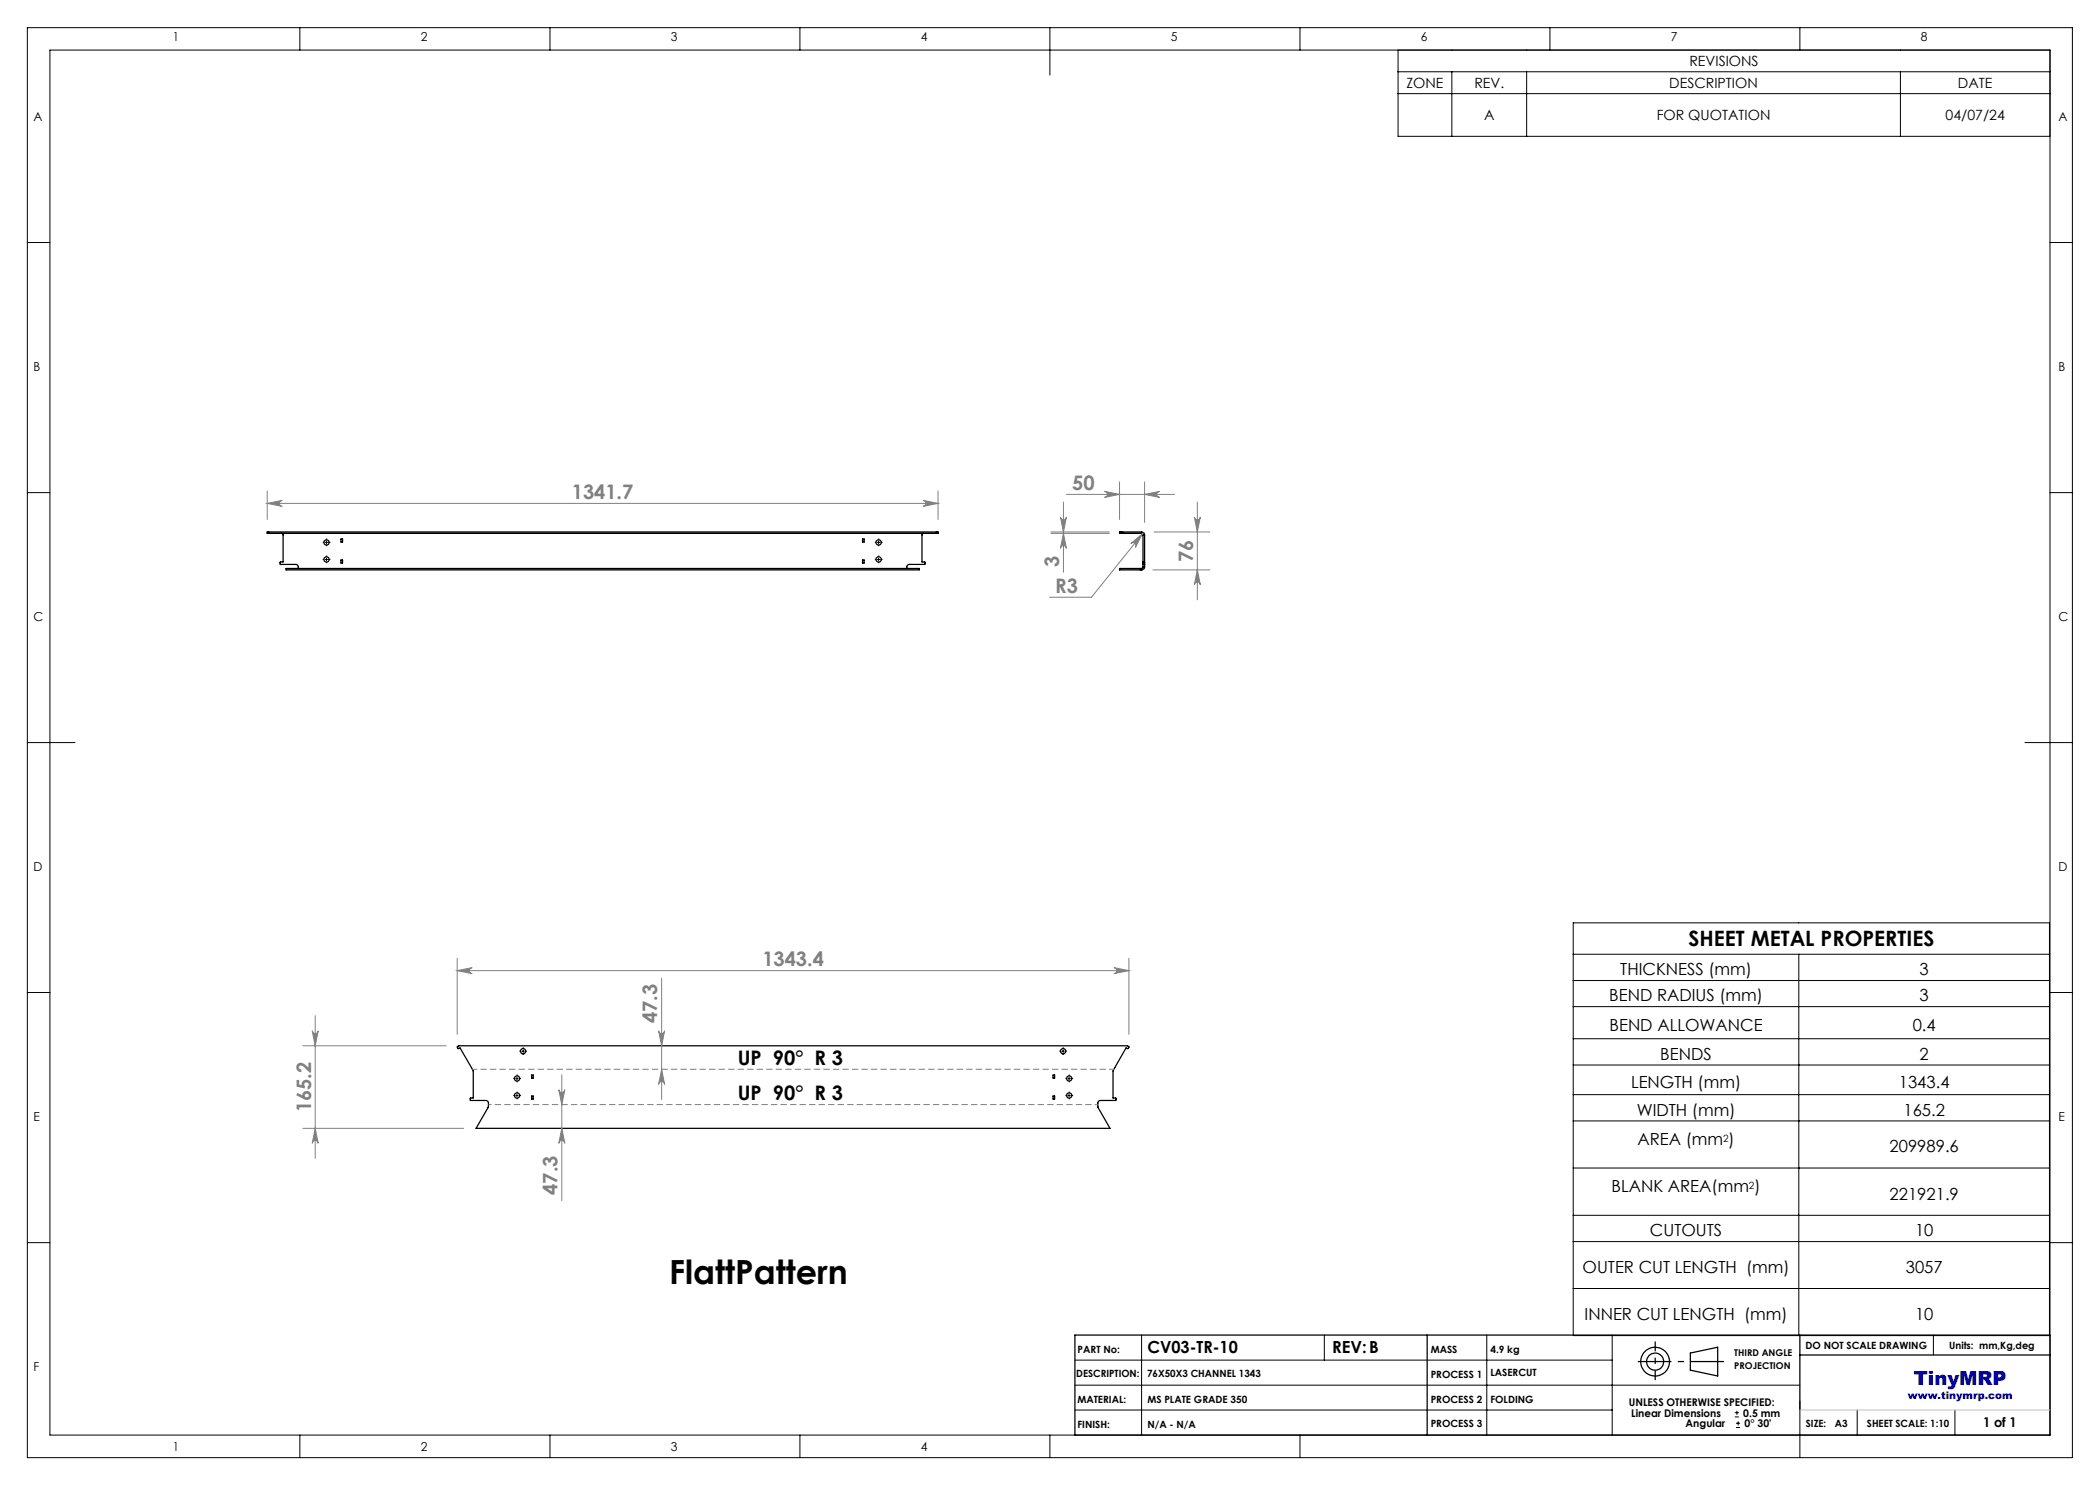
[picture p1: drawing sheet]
<svg xmlns="http://www.w3.org/2000/svg" width="420mm" height="297mm" viewBox="0 0 420 297" stroke-linecap="round" stroke-linejoin="round" font-family="sans-serif">
<g fill="none" stroke="#000" stroke-width=".25">
<path d="M53.4 106.4h134.2v.3h-134.2zM53.7 106.4v.3M56.3 106.7l.3 .2v5.5h-.5l-.1 .4 3.3 .1 .3 .2 .1 .6M57.2 113.7h126.6v.3h-126.6zM68.2 107.8h.3v.6h-.3zM68.2 112h.3v.6h-.3zM172.5 107.8h.3v.6h-.3zM172.5 112h.3v.6h-.3zM184.7 106.7l-.3 .2v5.5h.6v.5h-3.2l-.4 .2v.6M187.3 106.4v.3M224.1 106.4h.1M224.1 106.7h.1"/>
<path d="M224.1 106.4h-.2v.3h.2M224.1 106.4v.3M224.2 106.7h4.1M224.2 106.4h4.1M224.2 106.4v.3M224.5 106.4v.3zM228.1 114h.2M228.1 113.7h.2M228.1 113.7h-4.2v.3h4.2M228.1 113.7v.3M228.3 106.7l.3 .3M228.3 106.4l.4 .1 .2 .5"/>
<path d="M228.3 106.4v.3M228.3 113.7v.3M228.6 112.4v.1M228.6 112.5v.3M228.6 112.8v.1M228.6 112.9v.5M228.6 113.4l-.3 .3M228.6 112.4h.3M228.6 112.9h.3M228.6 112.5h.3M228.6 112.8h.3M228.6 107h.3"/>
<path d="M228.6 107v5.4M228.6 113.4h.3M228.9 112.4v.1M228.9 112.8v.1M228.9 112.9v.5M228.9 113.4a.6 .6 0 0 1-.6 .6M228.9 107v5.4M228.9 112.5v.3M91.5 209.3l.3-.1h133.7l.3 .2-.2 .3-.4-.1-2.6 4.6v5.4h.5l.1 .4-3.1 .1-.4 .1-.1 .3v.9l2.4 4.3h-126.8l2.5-4.3v-.9l-.2-.3-.3-.1h-3.1v-.5h.6v-5.4l-2.7-4.6-.4 .1zM106.3 215h.3v.6h-.3zM106.3 219.2h.3v.6h-.3zM210.6 215h.3v.6h-.3z"/>
<path d="M210.6 219.2h.3v.6h-.3zM215 267h195v20h-195zM285.4 267v20M338.1 270.6l5.4-1.2v5.8l-5.4-1.2zM360 267v15M360 271h50"/>
<circle cx="65.3" cy="111.9" r=".52"/>
<circle cx="65.3" cy="108.5" r=".51"/>
<circle cx="175.7" cy="111.9" r=".52"/>
<circle cx="175.7" cy="108.5" r=".51"/>
<circle cx="103.4" cy="219.1" r=".52"/>
<circle cx="103.4" cy="215.7" r=".51"/>
<circle cx="104.6" cy="210.3" r=".53"/>
<circle cx="212.6" cy="210.2" r=".54"/>
<circle cx="213.8" cy="219.1" r=".52"/>
<circle cx="213.8" cy="215.7" r=".51"/>
<circle cx="331" cy="272.3" r="2.87"/>
<circle cx="331" cy="272.3" r="1.72"/>
</g>
<g fill="none" stroke="#000" stroke-width=".2">
<path d="M5.5 5.5h409v286h-409zM10 10h400v277h-400zM60 5.5v4.5M110 5.5v4.5M160 5.5v4.5M210 5.5v9.5M260 5.5v4.5M279.6 10v17.3h130.4M279.6 14.4h130.4M279.6 18.7h130.4M290.4 14.4v12.9M305.3 14.4v12.9"/>
<path d="M310 5.5v4.5M360 5.5v4.5M380.1 14.4v12.9M5.5 48.5h4.5M410 48.5h4.5M5.5 98.5h4.5M410 98.5h4.5M65.1 108.5h.4M65.1 111.9h.4M65.3 108.2v.6M65.3 111.7v.4M175.5 108.5h.5"/>
<path d="M175.5 111.9h.5M175.7 108.2v.6M175.7 111.7v.4M5.5 148.5h9.5M405 148.5h9.5M5.5 198.5h4.5M314.6 184.6h95.3v82.5h-95.3zM314.6 190.8h95.3M314.6 196.1h95.3M359.8 190.8v76.3M410 198.5h4.5M103.2 215.7h.4"/>
<path d="M103.2 219.1h.4M103.4 215.4v.6M103.4 218.9v.5M104.4 210.3h.5M104.6 210v.5M212.4 210.3h.5M212.6 210v.5M213.6 215.7h.5M213.6 219.1h.5M213.8 215.4v.6M213.8 218.9v.5M314.6 201.3h95.3"/>
<path d="M314.6 207.7h95.3M314.6 213h95.3M314.6 218.9h95.3M314.6 224.2h95.3M314.6 233.6h95.3M5.5 248.5h4.5M314.6 243.1h95.3M314.6 248.3h95.3M314.6 257.7h95.3M410 248.5h4.5M215 277h145M215 272h107.4"/>
<path d="M228.3 267v20M264.9 267v5M297.4 267v20M322.4 267v20M386.7 267v4M60 287v4.5M110 287v4.5M160 287v4.5M210 287v4.5M215 282h107.4M260 287v4.5M347 283.4h.8"/>
<path d="M347 282.5h.8M347.2 285.5h.8M347.2 284.7h.8M347.4 282.1v.9M347.6 284.3v.8M360 280.2v11.3M371.4 282v5M391 282v5"/>
</g>
<g fill="none" stroke="#808080" stroke-width=".2">
<path d="M53.4 98.2v5.7M187.6 98.2v5.7M213.3 98.9h21.6M220.9 98.3l3 .6-3 .6a.6 .6 0 0 0 .6-.6 .6 .6 0 0 0-.6-.6zM223.9 96.4v7.5M228.9 98.9l3-.6a.6 .6 0 0 0-.6 .6 .6 .6 0 0 0 .6 .6zM228.9 96.4v8.1M53.4 100.7l3-.6a.6 .6 0 0 0-.5 .6 .6 .6 0 0 0 .5 .6zM53.4 100.7h134.2M184.6 100.1l3 .6-3 .6a.6 .6 0 0 0 .6-.6 .6 .6 0 0 0-.6-.6zM210.2 106.4h11.7M210.2 106.7h11.7"/>
<path d="M212.1 103.4a.6 .6 0 0 0 .6 .6 .6 .6 0 0 0 .6-.6l-.6 3zM212.7 106.7l.6 3a.6 .6 0 0 0-.6-.6 .6 .6 0 0 0-.6 .6zM212.7 100.4v14M226.2 108.7l2.3-2-1.4 2.8a.59 .59 0 0 0-.1-.8 .59 .59 0 0 0-.8 0zM228.5 106.7l-10.2 12.7h-8.4M230.6 114h11.4M230.8 106.4h11.2M238.9 103.4a.6 .6 0 0 0 .6 .6 .6 .6 0 0 0 .6-.6l-.6 3zM239.5 114l.6 3a.6 .6 0 0 0-.6-.6 .6 .6 0 0 0-.6 .6zM239.5 100.4v19.6M91.4 194.1l3-.6a.6 .6 0 0 0-.5 .6 .6 .6 0 0 0 .5 .6zM91.4 191.7v15.2"/>
<path d="M91.4 194.1h134.4M132.3 195.6v24.3M222.8 193.5l3 .6-3 .6a.6 .6 0 0 0 .6-.6 .6 .6 0 0 0-.6-.6zM225.8 191.7v15.2M60.6 209.2h28.7M62.4 206.2a.6 .6 0 0 0 .6 .5 .6 .6 0 0 0 .6-.5l-.6 3zM63 203.1v28.6M111.8 217.9a.6 .6 0 0 0 .6 .6 .6 .6 0 0 0 .6-.6l-.6 3zM112.4 214.9v25.2M131.7 206.2a.6 .6 0 0 0 .6 .5 .6 .6 0 0 0 .6-.5l-.6 3zM132.3 213.9l.6 3a.6 .6 0 0 0-.6-.6 .6 .6 0 0 0-.6 .6zM60.6 225.7h32.1"/>
<path d="M63 225.7l.6 3a.6 .6 0 0 0-.6-.6 .6 .6 0 0 0-.6 .6zM112.4 225.7l.6 3a.6 .6 0 0 0-.6-.6 .6 .6 0 0 0-.6 .6z"/>
</g>
<g fill="none" stroke="#000" stroke-width=".2" stroke-dasharray="15.2 1.3 1.3 1.3" stroke-linecap="butt">
<path d="M64.8 108.5h-.3M64.8 111.9h-.3M65.3 108v-.3M65.3 109v.2M65.3 111.4v-.3M65.3 112.4v.2M65.8 108.5h.3M65.8 111.9h.3M175.2 108.5h-.2M175.2 111.9h-.2M175.7 108v-.3M175.7 109v.2"/>
<path d="M175.7 111.4v-.3M175.7 112.4v.2M176.2 108.5h.3M176.2 111.9h.3M102.9 215.7h-.2M102.9 219.1h-.2M103.4 215.2v-.3M103.4 216.2v.3M103.4 218.6v-.3M103.4 219.6v.3M103.9 215.7h.3M103.9 219.1h.3"/>
<path d="M104.1 210.2h-.2M104.6 209.7v-.2M104.6 210.7v.3M105.1 210.2h.3M212.1 210.2h-.2M212.6 209.7v-.2M212.6 210.7v.3M213.1 210.2h.3M213.4 215.7h-.3M213.4 219.1h-.3M213.8 215.2v-.3M213.8 216.2v.3"/>
<path d="M213.8 218.6v-.3M213.8 219.6v.3M214.4 215.7h.2M214.4 219.1h.2"/>
</g>
<path d="M327.6 272.3h17.2" fill="none" stroke="#000" stroke-width=".25" stroke-dasharray="15.2 1.3 1.3 1.3" stroke-dashoffset="8.5" stroke-linecap="butt"/>
<path d="M331 268.3v7.7" fill="none" stroke="#000" stroke-width=".25" stroke-dasharray="15.2 1.3 1.3 1.3" stroke-dashoffset="13.3" stroke-linecap="butt"/>
<path d="M94.5 213.9h128.3" fill="none" stroke="#808080" stroke-width=".2" stroke-dasharray="1.3 .6" stroke-dashoffset=".3" stroke-linecap="butt"/>
<path d="M219.6 220.9h-121.9" fill="none" stroke="#808080" stroke-width=".2" stroke-dasharray="1.3 .6" stroke-dashoffset=".7" stroke-linecap="butt"/>
<path d="M360 282h50" fill="none" stroke="#c0c0c0" stroke-width=".2"/>
<g fill="#808080">
<path d="M91.4 194.1l3-.6a.6 .6 0 0 0-.5 .6 .6 .6 0 0 0 .5 .6zM222.8 193.5l3 .6-3 .6a.6 .6 0 0 0 .6-.6 .6 .6 0 0 0-.6-.6zM220.9 98.3l3 .6-3 .6a.6 .6 0 0 0 .6-.6 .6 .6 0 0 0-.6-.6zM228.9 98.9l3-.6a.6 .6 0 0 0-.6 .6 .6 .6 0 0 0 .6 .6zM226.2 108.7a.59 .59 0 0 1 .8-.1 .59 .59 0 0 1 .1 .9l1.4-2.8z"/>
<path d="M132.3 213.9l.6 3a.6 .6 0 0 0-.6-.6 .6 .6 0 0 0-.6 .6zM131.7 206.2a.6 .6 0 0 0 .6 .5 .6 .6 0 0 0 .6-.5l-.6 3z"/>
<path d="M62.4 206.2a.6 .6 0 0 0 .6 .5 .6 .6 0 0 0 .6-.5l-.6 3zM63 225.7l.6 3a.6 .6 0 0 0-.6-.6 .6 .6 0 0 0-.6 .6zM111.8 217.9a.6 .6 0 0 0 .6 .6 .6 .6 0 0 0 .6-.6l-.6 3zM112.4 225.7l.6 3a.6 .6 0 0 0-.6-.6 .6 .6 0 0 0-.6 .6zM238.9 103.4a.6 .6 0 0 0 .6 .6 .6 .6 0 0 0 .6-.6l-.6 3zM239.5 114l.6 3a.6 .6 0 0 0-.6-.6 .6 .6 0 0 0-.6 .6zM212.1 103.4a.6 .6 0 0 0 .6 .6 .6 .6 0 0 0 .6-.6l-.6 3zM212.7 106.7l.6 3a.6 .6 0 0 0-.6-.6 .6 .6 0 0 0-.6 .6z"/>
<path d="M53.4 100.7l3-.6a.6 .6 0 0 0-.5 .6 .6 .6 0 0 0 .5 .6zM184.6 100.1l3 .6-3 .6a.6 .6 0 0 0 .6-.6 .6 .6 0 0 0-.6-.6z"/>
</g>
<text font-size="6.7" x="133.9" y="256.8">FlattPattern</text>
<text font-size="4.2" x="337.7" y="189.2">SHEET METAL PROPERTIES</text>
<g font-size="4" fill="#808080">
<text x="114.4" y="99.8">1341.7</text>
<text x="214.4" y="98">50</text>
<text x="211.8" y="113.3" transform="rotate(-90 211.8 113.3)">3</text>
<text x="238.6" y="112.4" transform="rotate(-90 238.6 112.4)">76</text>
<text x="211" y="118.6">R3</text>
<text x="152.5" y="193.3">1343.4</text>
<text x="131.5" y="204.6" transform="rotate(-90 131.5 204.6)">47.3</text>
<text x="62.2" y="222.4" transform="rotate(-90 62.2 222.4)">165.2</text>
<text x="111.5" y="239" transform="rotate(-90 111.5 239)">47.3</text>
</g>
<g font-size="4">
<text x="147.6" y="213">UP 90° R 3</text>
<text x="147.6" y="220">UP 90° R 3</text>
</g>
<text font-size="3.9" fill="#0000a0" x="382.8" y="277">TinyMRP</text>
<g font-size="3.3">
<text x="324.1" y="195">THICKNESS (mm)</text>
<text x="383.9" y="195">3</text>
<text x="321.8" y="200.3">BEND RADIUS (mm)</text>
<text x="383.9" y="200.3">3</text>
<text x="321.9" y="206.1">BEND ALLOWANCE</text>
<text x="382.5" y="206.1">0.4</text>
<text x="332.1" y="211.9">BENDS</text>
<text x="383.9" y="211.9">2</text>
<text x="326.2" y="217.5">LENGTH (mm)</text>
<text x="379.8" y="217.5">1343.4</text>
<text x="327.3" y="223.1">WIDTH (mm)</text>
<text x="380.7" y="223.1">165.2</text>
<text x="327.5" y="229">AREA (mm )</text>
<text x="377.9" y="230.5">209989.6</text>
<text x="322.3" y="238.5">BLANK AREA(mm )</text>
<text x="377.9" y="239.9">221921.9</text>
<text x="330" y="247.3">CUTOUTS</text>
<text x="383" y="247.3">10</text>
<text x="316.5" y="254.6">OUTER CUT LENGTH (mm)</text>
<text x="381.2" y="254.6">3057</text>
<text x="316.9" y="264">INNER CUT LENGTH (mm)</text>
<text x="383" y="264">10</text>
<text x="229.5" y="270.6">CV03-TR-10</text>
<text x="266.4" y="270.7">REV:B</text>
</g>
<g font-size="2.8">
<text x="281.3" y="17.6">ZONE</text>
<text x="294.9" y="17.6">REV.</text>
<text x="333.9" y="17.6">DESCRIPTION</text>
<text x="337.9" y="13.2">REVISIONS</text>
<text x="391.6" y="17.6">DATE</text>
<text x="296.8" y="24">A</text>
<text x="331.3" y="24">FOR QUOTATION</text>
<text x="389.1" y="24">04/07/24</text>
</g>
<text font-size="2.7" x="396.6" y="285.4">1 of 1</text>
<g font-size="2.5">
<text x="34.6" y="8.2">1</text>
<text x="84.2" y="8.2">2</text>
<text x="134.2" y="8.2">3</text>
<text x="184.2" y="8.2">4</text>
<text x="234.2" y="8.2">5</text>
<text x="284.2" y="8.2">6</text>
<text x="334.2" y="8.2">7</text>
<text x="384.2" y="8.2">8</text>
<text x="6.7" y="24.2">A</text>
<text x="411.7" y="24.2">A</text>
<text x="6.7" y="74.2">B</text>
<text x="411.7" y="74.2">B</text>
<text x="6.7" y="124.2">C</text>
<text x="411.7" y="124.2">C</text>
<text x="6.7" y="174.2">D</text>
<text x="411.7" y="174.2">D</text>
<text x="6.7" y="224.2">E</text>
<text x="411.7" y="224.2">E</text>
<text x="6.7" y="274.2">F</text>
<text x="34.6" y="290.2">1</text>
<text x="84.2" y="290.2">2</text>
<text x="134.2" y="290.2">3</text>
<text x="184.2" y="290.2">4</text>
</g>
<g font-size="2.1">
<text x="325.8" y="281.2">UNLESS OTHERWISE SPECIFIED:</text>
<text x="326.2" y="283.4">Linear Dimensions</text>
<text x="337.1" y="285.5">Angular</text>
<text x="348.7" y="283.4">0.5 mm</text>
<text x="348.9" y="285.5">0° 30'</text>
</g>
<text font-size="2.1" fill="#0000a0" x="381.6" y="279.9">www.tinymrp.com</text>
<g font-size="2">
<text x="344.6" y="228.3">2</text>
<text x="349.8" y="237.8">2</text>
<text x="361.1" y="269.9">DO NOT SCALE DRAWING</text>
<text x="389.8" y="269.8">Units: mm,Kg,deg</text>
<text x="215.3" y="275.4">DESCRIPTION:</text>
<text x="215.5" y="270.7">PART No:</text>
<text x="229.4" y="275.4">76X50X3 CHANNEL 1343</text>
<text x="286.1" y="270.6">MASS</text>
<text x="286.1" y="275.6">PROCESS 1</text>
<text x="298.1" y="270.6">4.9 kg</text>
<text x="298.1" y="275.3">LASERCUT</text>
<text x="215.5" y="280.6">MATERIAL:</text>
<text x="229.5" y="280.6">MS PLATE GRADE 350</text>
<text x="286.1" y="280.6">PROCESS 2</text>
<text x="298.1" y="280.6">FOLDING</text>
<text x="215.5" y="285.6">FINISH:</text>
<text x="229.5" y="285.6">N/A - N/A</text>
<text x="286.1" y="285.4">PROCESS 3</text>
<text x="361.2" y="285.4">SIZE:</text>
<text x="367" y="285.4">A3</text>
<text x="373.4" y="285.4">SHEET SCALE: 1:10</text>
</g>
<g font-size="1.9">
<text x="346.9" y="271.3">THIRD ANGLE</text>
<text x="346.9" y="273.7">PROJECTION</text>
</g>
</svg>
